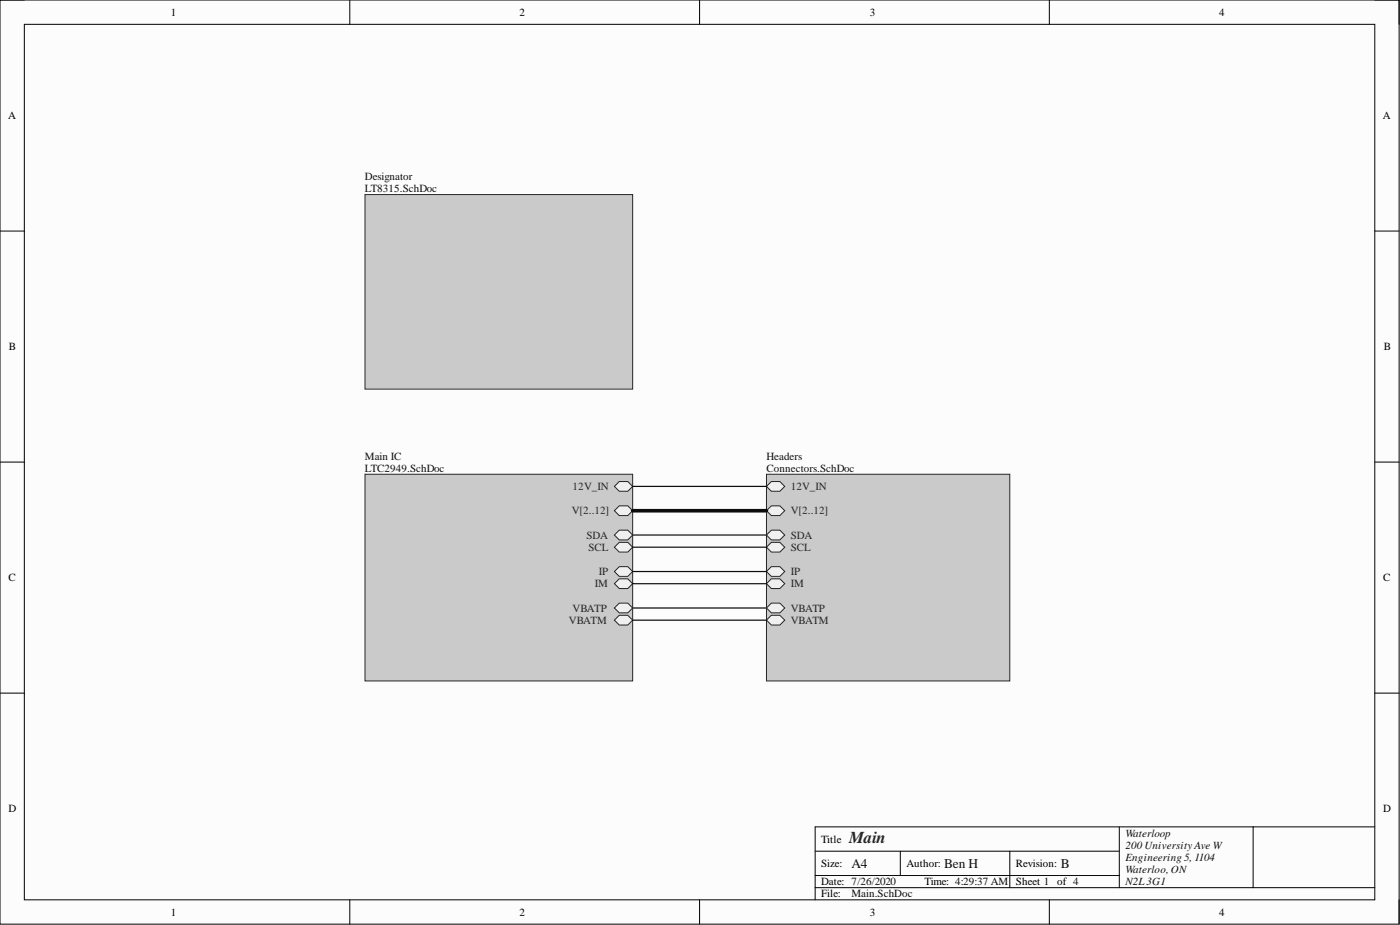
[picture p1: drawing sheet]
<svg xmlns="http://www.w3.org/2000/svg" width="292mm" height="193mm" viewBox="0 0 292 193" stroke-linecap="round" stroke-linejoin="round" font-family="sans-serif">
<path d="M0 0h291.9v192.8h-291.9z" fill-rule="evenodd" fill="#fcfcfc"/>
<path d="M0 0h291.9v192.8h-291.9z" fill="none" stroke="#000" stroke-width=".21"/>
<path d="M5.1 5.1h281.7v182.6h-281.7z" fill-rule="evenodd" fill="#fcfcfc"/>
<g fill="none" stroke="#000" stroke-width=".21">
<path d="M0 0h5.1M5.1 5.1h281.7v182.6h-281.7zM73 0v5.1M146 0v5.1M218.9 0v5.1M286.8 0h5.1v5.1M0 48.2h5.1M286.8 48.2h5.1M0 96.4h5.1M286.8 96.4h5.1M0 144.6h5.1M286.8 144.6h5.1"/>
<path d="M170.1 177.6h63.4M187.8 177.6v5M210.7 177.6v7.6M233.5 172.5v12.7M261.5 172.5v12.7M286.8 172.5h-116.7v15.2M73 187.7v5.1M146 187.7v5.1M170.1 185.2h116.7M170.1 182.6h63.4M218.9 187.7v5.1M291.9 187.7v5.1"/>
</g>
<path d="M76.2 98.9h55.8v43.2h-55.8z" fill-rule="evenodd" fill="#cacaca"/>
<path d="M76.2 98.9h55.8v43.2h-55.8z" fill="none" stroke="#262626" stroke-width=".21"/>
<path d="M128.2 119.2l1-1h1.8l1 1-1 1h-1.8z" fill-rule="evenodd" fill="#f0f0f0"/>
<path d="M128.2 119.2l1-1h1.8l1 1-1 1h-1.8z" fill="none" stroke="#262626" stroke-width=".21"/>
<path d="M128.2 121.8l1-1h1.8l1 1-1 1h-1.8z" fill-rule="evenodd" fill="#f0f0f0"/>
<path d="M128.2 121.8l1-1h1.8l1 1-1 1h-1.8z" fill="none" stroke="#262626" stroke-width=".21"/>
<path d="M128.2 111.6l1-1h1.8l1 1-1 1h-1.8z" fill-rule="evenodd" fill="#f0f0f0"/>
<path d="M128.2 111.6l1-1h1.8l1 1-1 1h-1.8z" fill="none" stroke="#262626" stroke-width=".21"/>
<path d="M128.2 114.2l1-1.1h1.8l1 1.1-1 1h-1.8z" fill-rule="evenodd" fill="#f0f0f0"/>
<path d="M128.2 114.2l1-1.1h1.8l1 1.1-1 1h-1.8z" fill="none" stroke="#262626" stroke-width=".21"/>
<path d="M128.2 126.8l1-1h1.8l1 1-1 1.1h-1.8z" fill-rule="evenodd" fill="#f0f0f0"/>
<path d="M128.2 126.8l1-1h1.8l1 1-1 1.1h-1.8z" fill="none" stroke="#262626" stroke-width=".21"/>
<path d="M128.2 129.4l1-1h1.8l1 1-1 1h-1.8z" fill-rule="evenodd" fill="#f0f0f0"/>
<path d="M128.2 129.4l1-1h1.8l1 1-1 1h-1.8z" fill="none" stroke="#262626" stroke-width=".21"/>
<path d="M128.2 101.5l1-1h1.8l1 1-1 1h-1.8z" fill-rule="evenodd" fill="#f0f0f0"/>
<path d="M128.2 101.5l1-1h1.8l1 1-1 1h-1.8z" fill="none" stroke="#262626" stroke-width=".21"/>
<path d="M128.2 106.5l1-1h1.8l1 1-1 1.1h-1.8z" fill-rule="evenodd" fill="#f0f0f0"/>
<path d="M128.2 106.5l1-1h1.8l1 1-1 1.1h-1.8z" fill="none" stroke="#262626" stroke-width=".21"/>
<path d="M159.9 98.9h50.8v43.2h-50.8z" fill-rule="evenodd" fill="#cacaca"/>
<path d="M159.9 98.9h50.8v43.2h-50.8z" fill="none" stroke="#262626" stroke-width=".21"/>
<path d="M159.9 119.2l1-1h1.8l1 1-1 1h-1.8z" fill-rule="evenodd" fill="#f0f0f0"/>
<path d="M159.9 119.2l1-1h1.8l1 1-1 1h-1.8z" fill="none" stroke="#262626" stroke-width=".21"/>
<path d="M159.9 121.8l1-1h1.8l1 1-1 1h-1.8z" fill-rule="evenodd" fill="#f0f0f0"/>
<path d="M159.9 121.8l1-1h1.8l1 1-1 1h-1.8z" fill="none" stroke="#262626" stroke-width=".21"/>
<path d="M159.9 111.6l1-1h1.8l1 1-1 1h-1.8z" fill-rule="evenodd" fill="#f0f0f0"/>
<path d="M159.9 111.6l1-1h1.8l1 1-1 1h-1.8z" fill="none" stroke="#262626" stroke-width=".21"/>
<path d="M159.9 114.2l1-1.1h1.8l1 1.1-1 1h-1.8z" fill-rule="evenodd" fill="#f0f0f0"/>
<path d="M159.9 114.2l1-1.1h1.8l1 1.1-1 1h-1.8z" fill="none" stroke="#262626" stroke-width=".21"/>
<path d="M159.9 126.8l1-1h1.8l1 1-1 1.1h-1.8z" fill-rule="evenodd" fill="#f0f0f0"/>
<path d="M159.9 126.8l1-1h1.8l1 1-1 1.1h-1.8z" fill="none" stroke="#262626" stroke-width=".21"/>
<path d="M159.9 129.4l1-1h1.8l1 1-1 1h-1.8z" fill-rule="evenodd" fill="#f0f0f0"/>
<path d="M159.9 129.4l1-1h1.8l1 1-1 1h-1.8z" fill="none" stroke="#262626" stroke-width=".21"/>
<path d="M159.9 101.5l1-1h1.8l1 1-1 1h-1.8z" fill-rule="evenodd" fill="#f0f0f0"/>
<path d="M159.9 101.5l1-1h1.8l1 1-1 1h-1.8z" fill="none" stroke="#262626" stroke-width=".21"/>
<path d="M159.9 106.5l1-1h1.8l1 1-1 1.1h-1.8z" fill-rule="evenodd" fill="#f0f0f0"/>
<path d="M159.9 106.5l1-1h1.8l1 1-1 1.1h-1.8z" fill="none" stroke="#262626" stroke-width=".21"/>
<path d="M76.2 40.6h55.8v40.6h-55.8z" fill-rule="evenodd" fill="#cacaca"/>
<path d="M76.2 40.6h55.8v40.6h-55.8z" fill="none" stroke="#262626" stroke-width=".21"/>
<path d="M132 111.6h27.9M132 119.2h27.9M132 114.2h27.9M132 101.5h27.9M132 129.4h27.9M132 126.8h27.9M132 121.8h27.9" fill="none" stroke="#0e0e0e" stroke-width=".25"/>
<path d="M132 106.5h27.9" fill="none" stroke="#0e0e0e" stroke-width=".76"/>
<text font-size="3.5" fill="#262626" x="177.2" y="175.8">Main</text>
<g font-size="2.8" fill="#0e0e0e">
<text x="177.7" y="181">A4</text>
<text x="197" y="181">Ben H</text>
<text x="221.4" y="181">B</text>
</g>
<g font-size="2.3">
<text x="35.6" y="3.3">1</text>
<text x="108.4" y="3.3">2</text>
<text x="181.5" y="3.3">3</text>
<text x="254.3" y="3.3">4</text>
<text x="1.7" y="24.9">A</text>
<text x="288.5" y="24.9">A</text>
<text x="1.9" y="73.1">B</text>
<text x="288.7" y="73.1">B</text>
<text x="1.8" y="121.3">C</text>
<text x="288.6" y="121.3">C</text>
<text x="1.8" y="169.5">D</text>
<text x="288.6" y="169.5">D</text>
<text x="171.3" y="175.8">Title</text>
<text x="171.3" y="180.9">Size:</text>
<text x="171.3" y="184.7">Date: 7/26/2020</text>
<text x="189.1" y="180.9">Author:</text>
<text x="192.9" y="184.7">Time: 4:29:37 AM</text>
<text x="212" y="180.9">Revision:</text>
<text x="212" y="184.7">Sheet 1</text>
<text x="220.6" y="184.7">of 4</text>
<text x="35.6" y="191">1</text>
<text x="108.4" y="191">2</text>
<text x="171.3" y="187.2">File:</text>
<text x="181.5" y="191">3</text>
<text x="254.3" y="191">4</text>
</g>
<g font-size="2.3" fill="#0e0e0e">
<text x="76.2" y="37.5">Designator</text>
<text x="76.2" y="40.1">LT8315.SchDoc</text>
<text x="76.2" y="95.9">Main IC</text>
<text x="159.9" y="95.9">Headers</text>
<text x="76.2" y="98.4">LTC2949.SchDoc</text>
<text x="159.9" y="98.4">Connectors.SchDoc</text>
<text x="234.8" y="174.5">Waterloop</text>
<text x="234.8" y="177.1">200 UniversityAve W</text>
<text x="234.8" y="179.6">Engineering 5, 1104</text>
<text x="234.8" y="182.1">Waterloo, ON</text>
<text x="234.8" y="184.7">N2L 3G1</text>
<text x="177.7" y="187.2">Main.SchDoc</text>
</g>
<g font-size="2.3" fill="#262626">
<text x="119.3" y="107.3">V[2..12]</text>
<text x="119.5" y="102.2">12V_IN</text>
<text x="165" y="102.2">12V_IN</text>
<text x="165" y="107.3">V[2..12]</text>
<text x="122.4" y="112.4">SDA</text>
<text x="165" y="112.4">SDA</text>
<text x="122.8" y="114.9">SCL</text>
<text x="125" y="120">IP</text>
<text x="165" y="120">IP</text>
<text x="165" y="114.9">SCL</text>
<text x="124.1" y="122.5">IM</text>
<text x="165" y="122.5">IM</text>
<text x="118.7" y="130.1">VBATM</text>
<text x="119.5" y="127.6">VBATP</text>
<text x="165" y="127.6">VBATP</text>
<text x="165" y="130.1">VBATM</text>
</g>
</svg>
